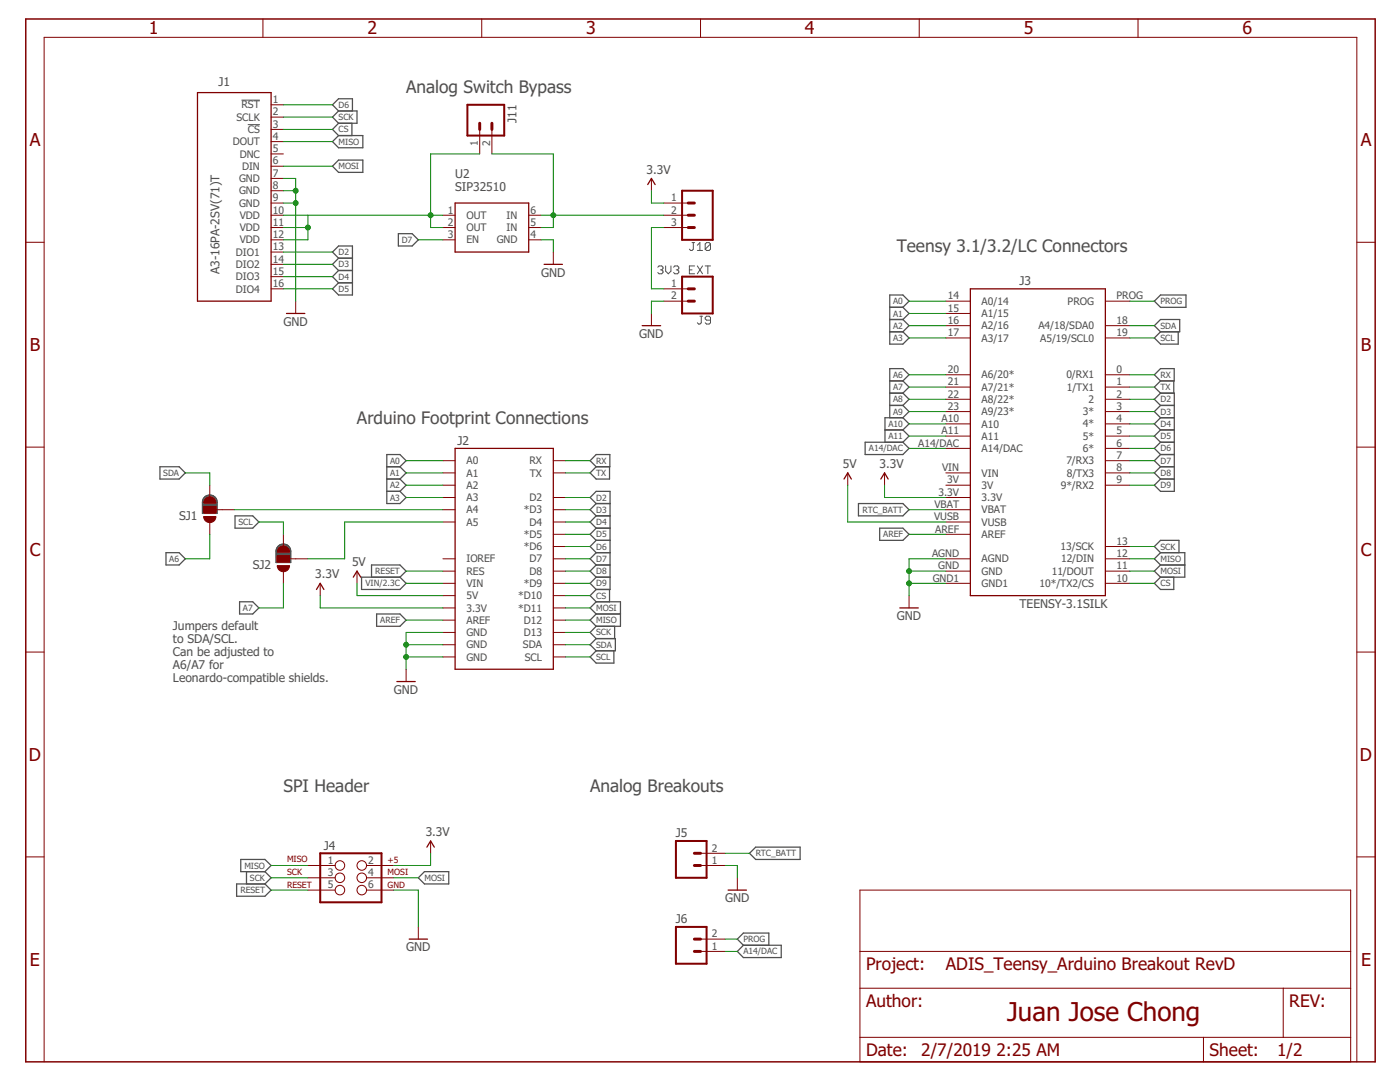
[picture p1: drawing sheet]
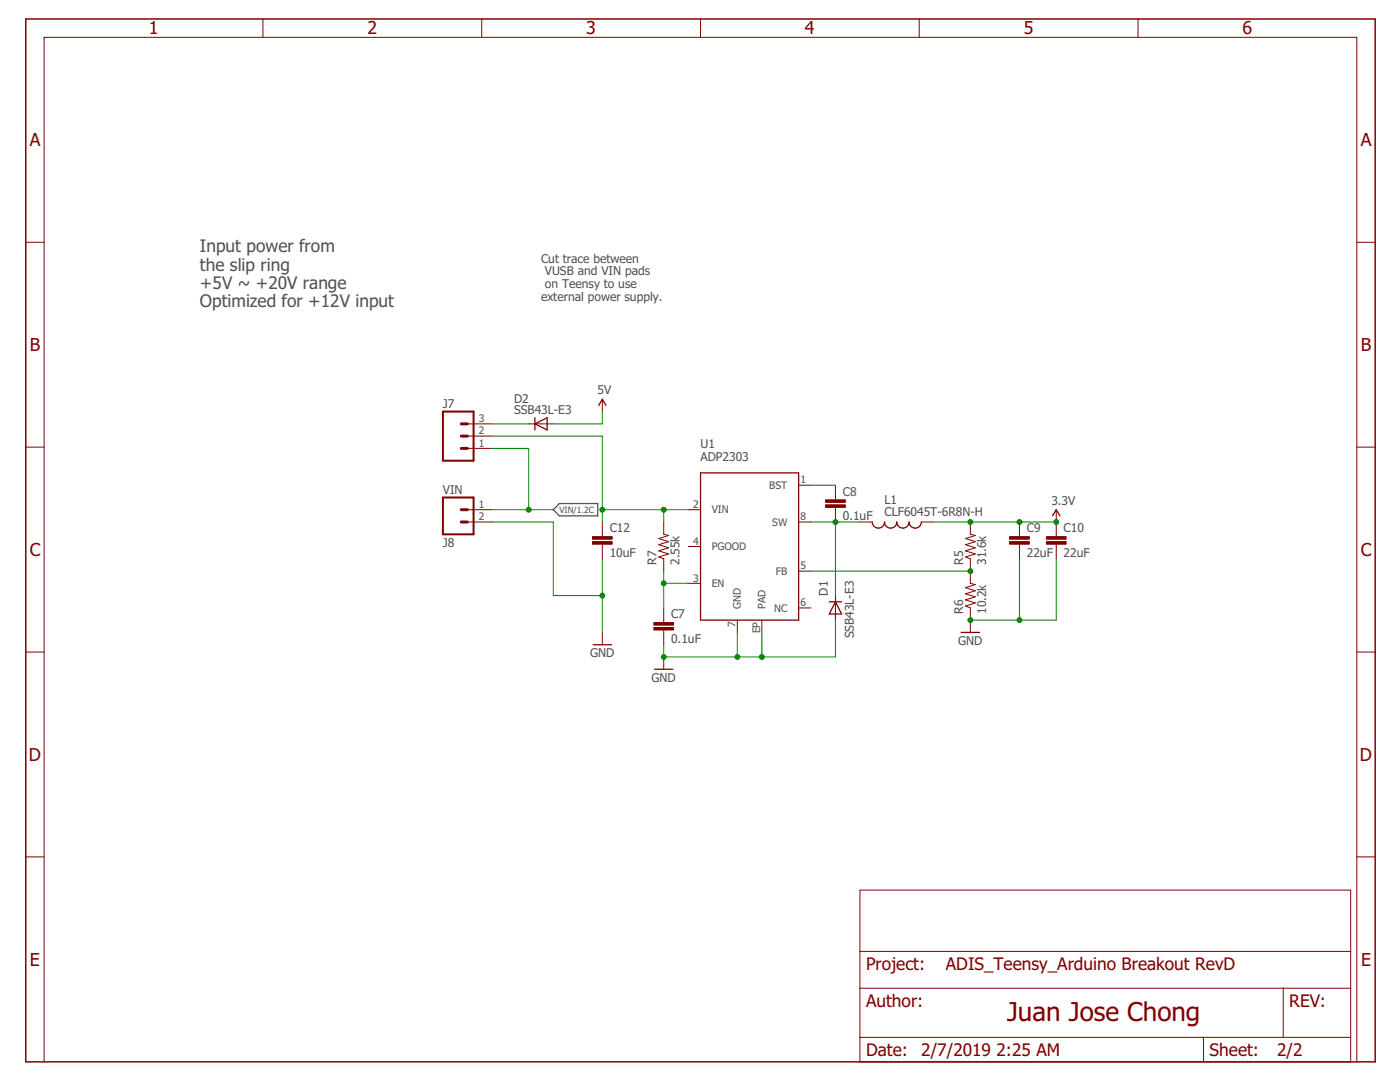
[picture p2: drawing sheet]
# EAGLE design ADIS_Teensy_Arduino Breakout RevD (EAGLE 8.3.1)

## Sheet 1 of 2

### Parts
J1  A3-16PA-2SV(71)T  [A3-16PA-2SV(71)-TOP]
J2  ARDUINO_R3_SHIELDUNO_R3_SHIELD_HOLES  [UNO_R3_SHIELD_HOLES]
J3  TEENSY-3.1SILK  [TEENSY-3.1]
J4  AVR_SPI_PRG_6PTH  [2X3]
J5  M02PTH  [1X02@1]
J6  M02PTH  [1X02@1]
J9  3V3 EXT  CONN_023.5MM  [SCREWTERMINAL-3.5MM-2]
J10  CONN_03  [1X03]
J11  M02PTH  [1X02@1]
SJ1  JUMPER-PAD-3-2OF3_NC_BY_PASTE  [PAD-JUMPER-3-2OF3_NC_BY_PASTE_YES_SILK_FULL_BOX]
SJ2  JUMPER-PAD-3-2OF3_NC_BY_PASTE  [PAD-JUMPER-3-2OF3_NC_BY_PASTE_YES_SILK_FULL_BOX]
U2  SIP32510  [SOT23-6]

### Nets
3.3V: J2.3.3V J3.3.3V J4.2 J10.1 ; also sheet 2
5V: J2.5V J3.VUSB ; also sheet 2
A0: J2.A0 J3.14(A0/14)
A1: J2.A1 J3.15(A1/15)
A2: J2.A2 J3.16(A2/16)
A3: J2.A3 J3.17(A3/17)
A4: J2.A4 SJ1.2
A5: J2.A5 SJ2.2
A6: J3.20(A6/20*) SJ1.1
A7: J3.21(A7/21*) SJ2.1
A8: J3.22(A8/22*)
A9: J3.23(A9/23*)
A10: J3.A10
A11: J3.A11
A14/DAC: J3.A14/DAC J6.1
AREF: J2.AREF J3.AREF
CS: J1.3(!CS) J2.D10(*D10) J3.10(10*/TX2/CS)
D2: J1.13(DIO1) J2.D2 J3.2
D3: J1.14(DIO2) J2.D3(*D3) J3.3(3*)
D4: J1.15(DIO3) J2.D4 J3.4(4*)
D5: J1.16(DIO4) J2.D5(*D5) J3.5(5*)
D6: J1.1(!RST) J2.D6(*D6) J3.6(6*)
D7: J2.D7 J3.7(7/RX3) U2.3(EN)
D8: J2.D8 J3.8(8/TX3)
D9: J2.D9(*D9) J3.9(9*/RX2)
GND: J1.7(GND) J1.8(GND) J1.9(GND) J2.GND@0(GND) J2.GND@1(GND) J2.GND@2(GND) J3.AGND J3.GND J3.GND1 J4.6 J5.1 J9.2 U2.4(GND) ; also sheet 2
MISO: J1.4(DOUT) J2.D12 J3.12(12/DIN) J4.1
MOSI: J1.6(DIN) J2.D11(*D11) J3.11(11/DOUT) J4.4
N$8: J1.10(VDD) J1.11(VDD) J1.12(VDD) J11.1 U2.1(OUT) U2.2(OUT)
N$10: J9.1 J10.3
N$11: J10.2 J11.2 U2.5(IN) U2.6(IN)
PROG: J3.PROG J6.2
RESET: J2.RES J4.5
RTC_BATT: J3.VBAT J5.2
RX: J2.RX J3.0(0/RX1)
SCK: J1.2(SCLK) J2.D13 J3.13(13/SCK) J4.3
SCL: J2.SCL J3.19(A5/19/SCL0) SJ2.3
SDA: J2.SDA J3.18(A4/18/SDA0) SJ1.3
TX: J2.TX J3.1(1/TX1)
VIN: J2.VIN ; also sheet 2
Unconnected: J1.5(DNC) J2.IOREF J3.3V J3.VIN

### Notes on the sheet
- Analog Switch Bypass
- Teensy 3.1/3.2/LC Connectors
- Arduino Footprint Connections
- Jumpers default
  to SDA/SCL.
  Can be adjusted to 
  A6/A7 for
  Leonardo-compatible shields.
- SPI Header | Analog Breakouts

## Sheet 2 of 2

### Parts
C7  0.1uF  CAP0603-CAP  [0603-CAP]
C8  0.1uF  CAP0603-CAP  [0603-CAP]
C9  22uF  CAP1210  [1210]
C10  22uF  CAP1210  [1210]
C12  10uF  CAP1206  [1206]
D1  SSB43L-E3  DIODE-DO214AA  [DO214AA]
D2  SSB43L-E3  DIODE-DO214AA  [DO214AA]
J7  M03PTH  [1X03@1]
J8  VIN  M023.5MM  [SCREWTERMINAL-3.5MM-2@1]
L1  CLF6045T-6R8N-H  [CLF6045-H]
R5  31.6k  RESISTOR0603-RES  [0603-RES]
R6  10.2k  RESISTOR0603-RES  [0603-RES]
R7  2.55k  RESISTOR0603-RES  [0603-RES]
U1  ADP2303  [SOIC-8-PAD]

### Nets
3.3V: C9.1 C10.1 L1.P$1 R5.2 ; also sheet 1
5V: D2.A ; also sheet 1
GND: C7.2 C9.2 C10.2 C12.2 D1.A J8.2 R6.1 U1.7(GND) U1.EP(PAD) ; also sheet 1
N$2: R5.1 R6.2 U1.5(FB)
N$3: C8.2 D1.C L1.P$2 U1.8(SW)
N$4: C8.1 U1.1(BST)
N$5: C7.1 R7.1 U1.3(EN)
N$6: C12.1 J7.2 R7.2 U1.2(VIN)
N$7: D2.C J7.3
VIN: J7.1 J8.1 ; also sheet 1
Unconnected: U1.4(PGOOD) U1.6(NC)

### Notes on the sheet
- Cut trace between
   VUSB and VIN pads
   on Teensy to use 
  external power supply.
- Input power from 
  the slip ring
  +5V ~ +20V range
  Optimized for +12V input

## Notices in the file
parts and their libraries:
SparkFun-Aesthetics: Licensing: Creative Commons ShareAlike 4.0 International - https://creativecommons.org/licenses/by-sa/4.0
